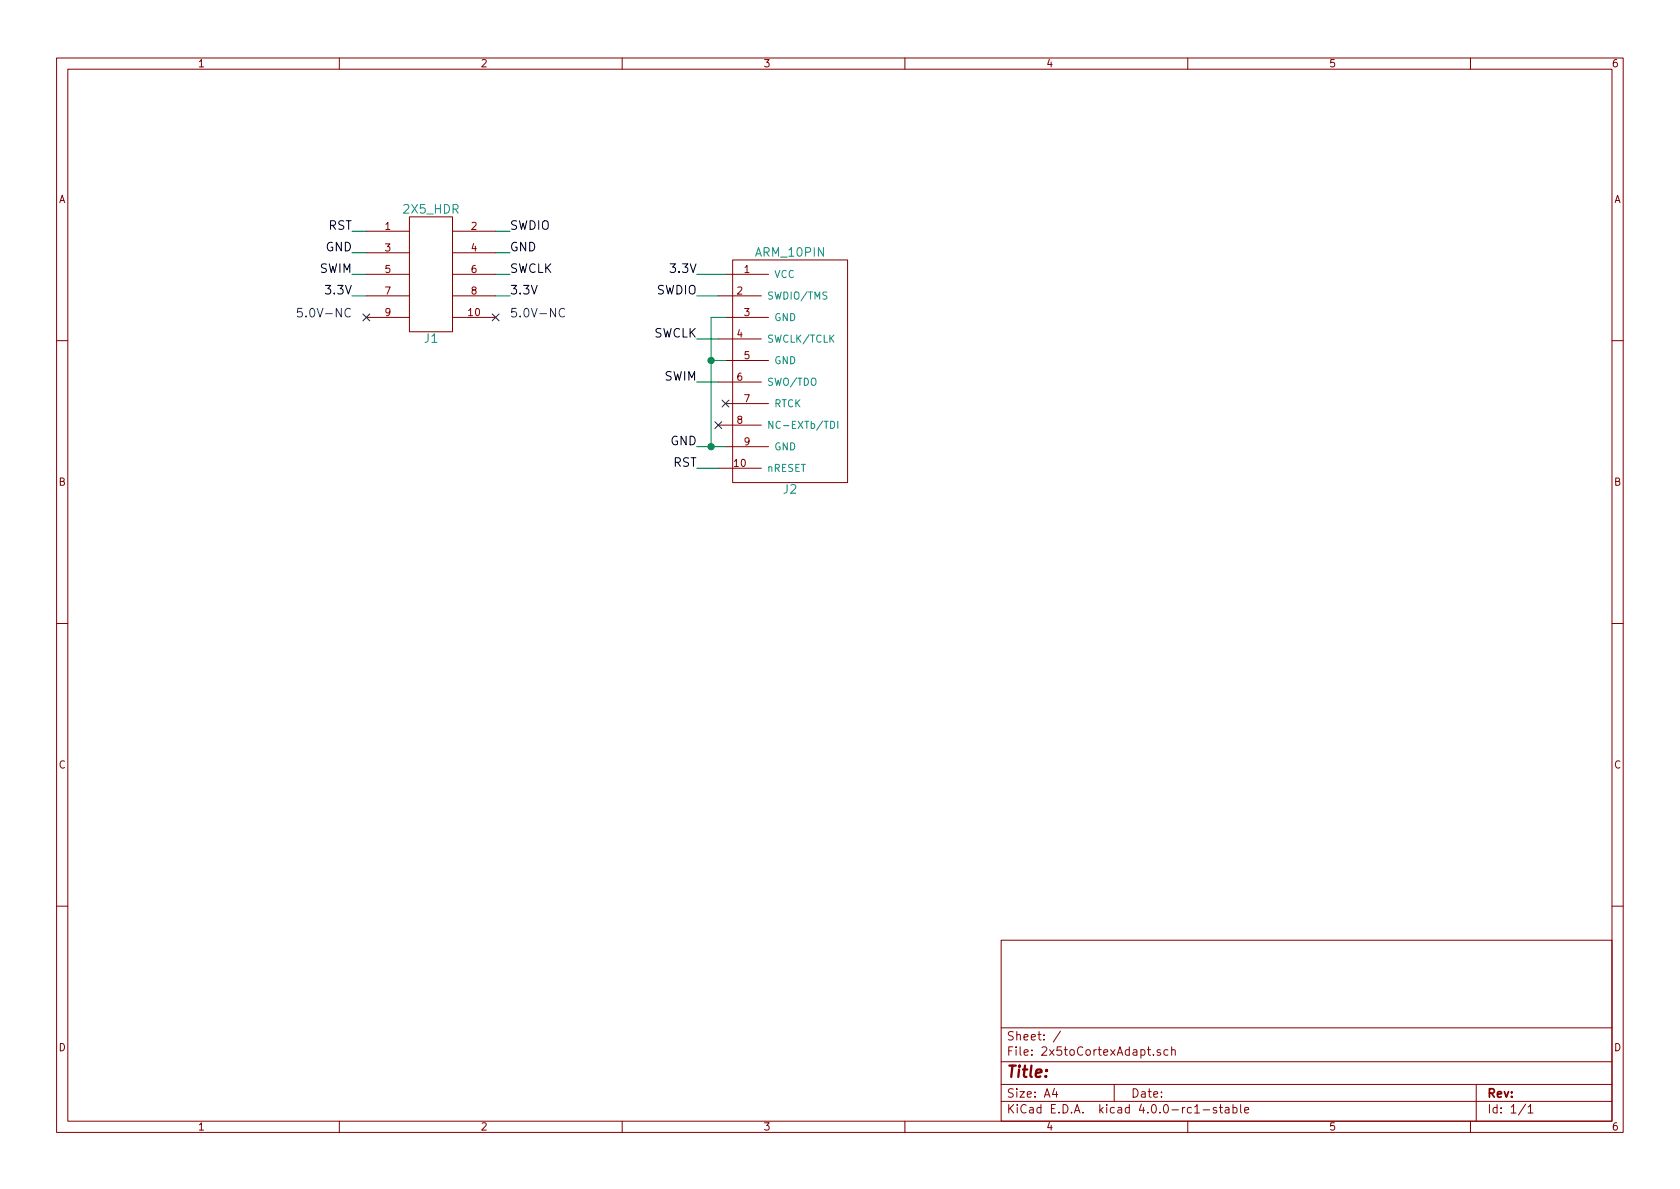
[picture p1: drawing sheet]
EESchema Schematic File Version 4
EELAYER 30 0
EELAYER END
$Descr A4 11693 8268
encoding utf-8
Sheet 1 1
Title ""
Date ""
Rev ""
Comp ""
Comment1 ""
Comment2 ""
Comment3 ""
Comment4 ""
$EndDescr
$Comp
L kicadlib:ARM_10PIN J2
U 1 1
P 5500 2400
F 0 "J2" H 5500 1400 60  0000 C CNN
F 1 "ARM_10PIN" H 5500 3050 60  0000 C CNN
F 2 "Connector_PinSocket_1.27mm:PinSocket_2x05_P1.27mm_Vertical" H 5500 2400 60  0001 C CNN
F 3 "" H 5500 2400 60  0000 C CNN
	1    5500 2400
	-1   0    0    -1  
$EndComp
Text Label 2450 1600 2    60   ~ 0
RST
Text Label 3550 1600 0    60   ~ 0
SWDIO
Text Label 3550 1750 0    60   ~ 0
GND
Text Label 2450 1750 2    60   ~ 0
GND
Text Label 2450 1900 2    60   ~ 0
SWIM
Text Label 3550 1900 0    60   ~ 0
SWCLK
Text Label 3550 2050 0    60   ~ 0
3.3V
Text Label 2450 2050 2    60   ~ 0
3.3V
Wire Wire Line
	2450 1600 2550 1600
Wire Wire Line
	2450 1750 2550 1750
Wire Wire Line
	2450 1900 2550 1900
Wire Wire Line
	2450 2050 2550 2050
Wire Wire Line
	3550 1600 3450 1600
Wire Wire Line
	3450 1750 3550 1750
Wire Wire Line
	3550 1900 3450 1900
Wire Wire Line
	3450 2050 3550 2050
Text Label 4850 1900 2    60   ~ 0
3.3V
Wire Wire Line
	4850 1900 5050 1900
NoConn ~ 3450 2200
NoConn ~ 2550 2200
Text Notes 3550 2200 0    60   ~ 0
5.0V-NC
Text Notes 2450 2200 2    60   ~ 0
5.0V-NC
Text Label 4850 2050 2    60   ~ 0
SWDIO
Text Label 4850 3100 2    60   ~ 0
GND
Wire Wire Line
	4850 3100 4950 3100
Wire Wire Line
	5050 2500 4950 2500
Wire Wire Line
	4950 2200 4950 2500
Connection ~ 4950 3100
Wire Wire Line
	5050 2200 4950 2200
Connection ~ 4950 2500
NoConn ~ 5000 2950
NoConn ~ 5050 2800
Text Label 4850 3250 2    60   ~ 0
RST
Text Label 4850 2650 2    60   ~ 0
SWIM
Text Label 4850 2350 2    60   ~ 0
SWCLK
Wire Wire Line
	4850 2050 5000 2050
Wire Wire Line
	5000 2350 4850 2350
Wire Wire Line
	4850 2650 5000 2650
Wire Wire Line
	5000 3250 4850 3250
$Comp
L kicadlib:2X5_HDR J1
U 1 1
P 3000 1850
F 0 "J1" H 3000 1350 60  0000 C CNN
F 1 "2X5_HDR" H 3000 2250 60  0000 C CNN
F 2 "Connector_IDC:IDC-Header_2x05_P2.54mm_Horizontal" H 2900 1600 60  0001 C CNN
F 3 "" H 2900 1600 60  0000 C CNN
	1    3000 1850
	1    0    0    -1  
$EndComp
Wire Wire Line
	4950 3100 5050 3100
Wire Wire Line
	4950 2500 4950 3100
$EndSCHEMATC
